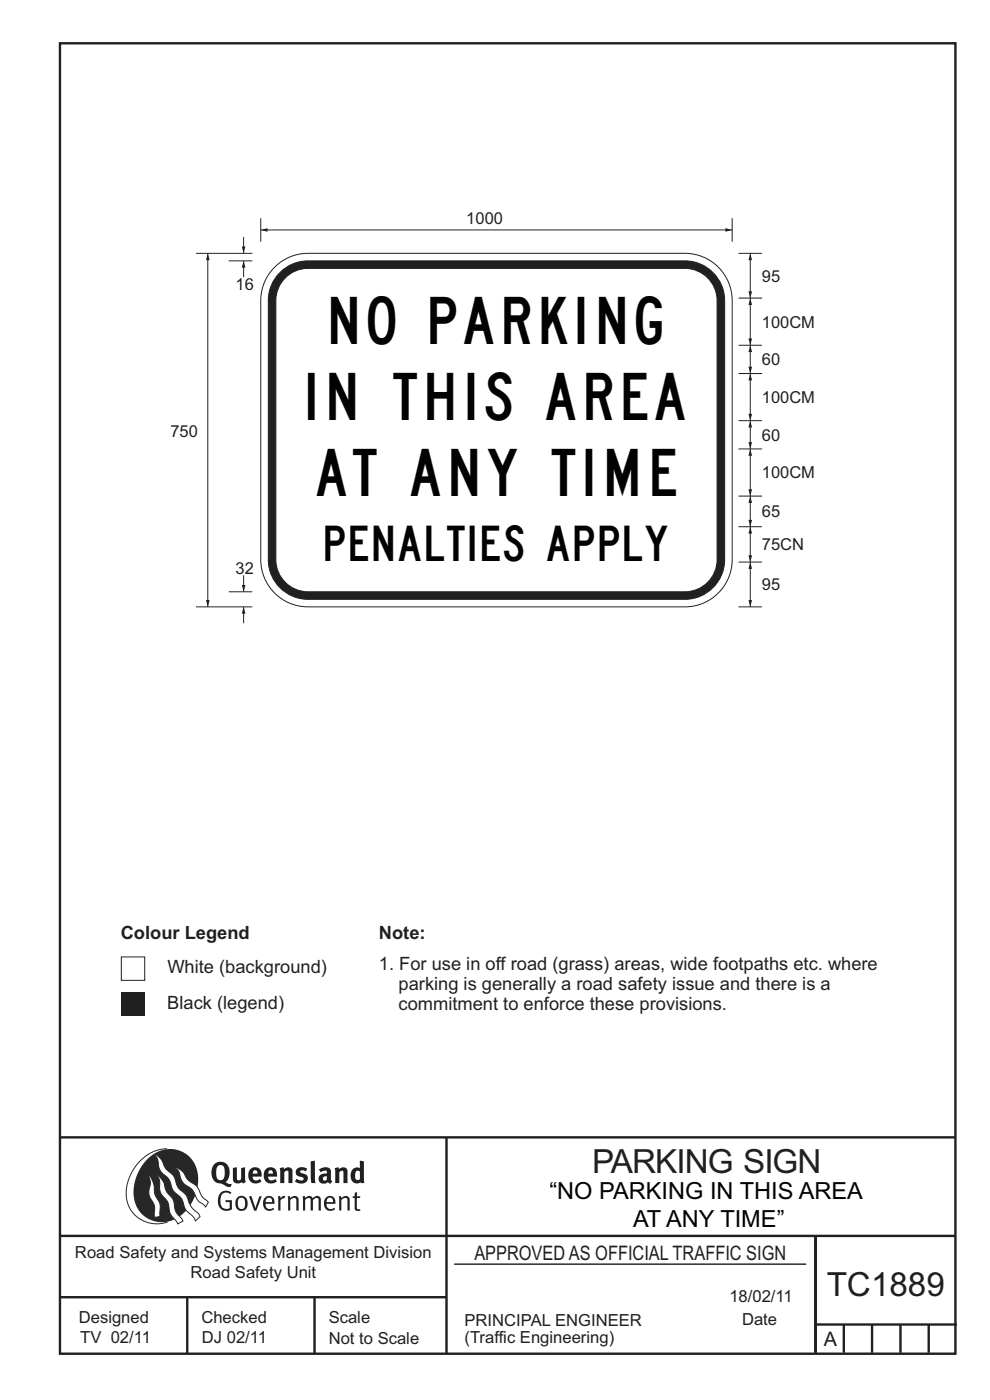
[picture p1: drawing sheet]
<svg xmlns="http://www.w3.org/2000/svg" width="210mm" height="297mm" viewBox="0 0 210 297" stroke-linecap="round" stroke-linejoin="round" font-family="sans-serif">
<g fill="none" stroke="#231f20" stroke-width=".51">
<path d="M12.7 9.2h190v278h-190zM12.7 241.3h190M94.7 241.4v45.8M12.7 275.2h82M12.7 262.2h190.1M39.7 275.2v12M66.7 275.2v12M173 262.1v24.9M173 281h30M179 281v6M185 281v6M191 281v6"/>
<path d="M197 281v6"/>
</g>
<path d="M96.4 268.2h74.6" fill="none" stroke="#231f20" stroke-width=".21"/>
<path d="M35.4 243.7a9.5 9.5 0 0 0-8.6 10.4 6.5 6.5 0 0 0 8.8 5.1" fill="none" stroke="#2a2723" stroke-width=".21"/>
<path d="M31.3 245.9a6.1 6.1 0 0 1 7.3-1.6 6.1 6.1 0 0 1 3.4 6.6 8.8 8.8 0 0 1-7.2 8.4 6.1 6.1 0 0 1-6.4-7.5 10.5 10.5 0 0 1 2.9-5.9z" fill-rule="evenodd" fill="#2a2723"/>
<g fill="#fff" stroke="#2a2723" stroke-width=".21">
<path d="M31.6 249.3l.3 .3 .6 1.2 .4 2.6 1 2 .1 2.7-1.2 .1-.1-2.4-.9-1.8-.2-.7 .3-2.4z" fill-rule="evenodd"/>
<path d="M37.2 247.7l.5 .1 .9 .6 1.3 1.9 1.9 1.5 1.1 2.1 1.3 1.2-.6 1-1.6-1.5-1.2-2.2-2-1.5-.5-.9-.4-1.5z" fill-rule="evenodd"/>
<path d="M32.8 244.9l.4 .1 .9 .8 1 2.1 1.7 1.5 1 2.5 1.6 1.6 1.2 2.5 1.6 1.6 .2 .5-.9 .9-.5-.9-1.6-1.5-1-2.4-1.7-1.7-.9-2.4-1.8-1.7-.3-.9-.3-1.6z" fill-rule="evenodd"/>
<path d="M33.4 249.4l.5 .3 .7 .9 .7 2.1 1.5 1.9 .5 2.5 1.5 1.8v.1l-1.1 .6-1.6-2.1-.6-2.5-1.4-1.9-.3-1v-1.6z" fill-rule="evenodd"/>
</g>
<g fill="#231f20">
<path d="M46.8 253.1l.5-.4 .7-.1 .6 .1 .5 .3-.2 .3-.9-.3-.8 .2-.3 .7-.1 1.1 .1 .6 .3 .5 .5 .3h.6l.4-.1v-1.3h-.8l-.1-.4h1.4v2l-.7 .2-.8 .1-.6-.3-.5-.4-.3-.8-.1-1 .2-.7z" fill-rule="evenodd"/>
<path d="M50.7 254.3l.7-.2 .5 .5 .1 1.2-.2 .4-.3 .2h-.5l-.4-.3-.2-1.1zM50.4 254l-.5 1.1 .3 1.2 .7 .5 1-.1 .4-.4 .2-.5v-.8l-.2-.7-.3-.4-.5-.2h-.6z" fill-rule="evenodd"/>
<path d="M52.8 253.8l.5-.1 .9 2.6 .8-2.5h.5l-1.1 3h-.5z" fill-rule="evenodd"/>
<path d="M56.6 254.2l.4-.1 .4 .1 .2 .3 .1 .5h-1.4zM56.2 254l-.4 1v.7l.3 .6 .4 .4 .5 .2 1.1-.3 .1-.1-.2-.3-.6 .3-.7-.2-.3-.2-.1-.6v-.1h1.9l-.2-1.2-.8-.5-.5 .1z" fill-rule="evenodd"/>
<path d="M58.9 253.8l.5-.1 .1 .5 .4-.4 .6-.1-.2 .5-.4 .1-.4 .3v2.2h-.5z" fill-rule="evenodd"/>
<path d="M61 253.8l.5-.1a.24 .24 0 0 0 .1 .4 .24 .24 0 0 0 .3-.2l.8-.2 .6 .5v2.6h-.4l-.1-2.3-.1-.3-.3-.1-.8 .5v2.2h-.5z" fill-rule="evenodd"/>
<path d="M64.2 253.8l.4-.1a.23 .23 0 0 0 .2 .4 .23 .23 0 0 0 .3-.2l.5-.2 .6 .2a.23 .23 0 0 0 .2 .2 .23 .23 0 0 0 .2-.1l.8-.3 .6 .4 .1 2.7h-.5v-2.3l-.1-.3-.3-.1-.8 .5v2.2h-.5v-2.3l-.1-.3-.3-.1-.8 .4v2.3h-.4z" fill-rule="evenodd"/>
<path d="M69.5 254.2l.5-.1 .4 .1 .3 .8h-1.4zM69.2 254l-.5 1 .1 .7 .2 .6 .4 .4 .4 .2 1.1-.3 .2-.1-.2-.3-.6 .3-.7-.2-.3-.4v-.5h1.9l-.2-1.2-.4-.3-.5-.2-.5 .1z" fill-rule="evenodd"/>
<path d="M71.8 253.8l.5-.1a.24 .24 0 0 0 .1 .4 .24 .24 0 0 0 .4-.2l.7-.2 .6 .5 .1 2.6h-.5v-2.3l-.1-.3-.3-.1-.9 .5v2.2h-.4z" fill-rule="evenodd"/>
<path d="M75.3 253l.5-.1-.1 .9h.8l-.2 .3h-.6v2.2l.2 .2h.5v.3l-.2 .1-.6-.1-.4-.3v-2.4h-.4v-.3h.4z" fill-rule="evenodd"/>
<path d="M46.2 247.4l.4-.2h.4l.6 .6v1.8l-.2 .5-.3 .2h-.8l-.3-.6-.1-1.5zM45.5 246.9l-.4 .7-.2 .8v1l.3 .9 .7 .6 1 .2 1.6 .7 .4-.1 .3-.5h-.6l-.8-.4 .7-1 .2-1.5a1.91 1.91 0 0 0-1.1-1.7 1.91 1.91 0 0 0-2.1 .3z" fill-rule="evenodd"/>
<path d="M49.4 247.8l.8-.2 .1 2.5 .1 .2 .3 .1 .5-.3v-2.3l.8-.2v2.6l.2 .5-.7 .3a.39 .39 0 0 0-.7 0h-.8l-.5-.4z" fill-rule="evenodd"/>
<path d="M53.8 248.4l.3-.1h.3l.2 .7h-1zM53.1 248l-.3 .5-.1 .8v.7l.4 .6 .5 .4 .6 .1 .7-.1 .6-.4-.4-.5-.4 .3h-.5l-.4-.2-.2-.3v-.3h1.9l-.1-1-.3-.6-1-.4-.5 .1z" fill-rule="evenodd"/>
<path d="M57.1 248.4l.2-.1h.4l.2 .7h-1zM56.4 248l-.3 .6-.2 .8 .2 .7 .3 .5 .5 .4 .6 .1 .6-.1 .6-.4-.3-.5-.6 .3h-.5l-.4-.6v-.2h1.9l-.1-1-.3-.6-.5-.3-.5-.1-.5 .1z" fill-rule="evenodd"/>
<path d="M59.3 247.8l.8-.2 .1 .4 1-.4 .7 .3 .1 .5v2.6h-.8v-2.3l-.3-.3-.6 .3v2.3h-.9z" fill-rule="evenodd"/>
<path d="M63 248l.9-.4 1.3 .3-.3 .6-.9-.2-.3 .2 .1 .3 1 .3 .4 .4v.8l-.4 .6-1.1 .2-1.1-.4 .3-.6 1 .3h.3l.2-.3-.1-.3-1-.3-.4-.3-.2-.6z" fill-rule="evenodd"/>
<path d="M68.6 249.7l.7-.2v.7l-.3 .3-.3-.1-.2-.3zM67.7 248.1l.3 .6 .8-.4 .5 .2a.35 .35 0 0 1 0 .5 .35 .35 0 0 1-.5 0l-1 .4-.2 .9 .2 .4 .3 .3h1.1a.49 .49 0 0 1 .8 .2l.5-.6-.3-.4v-1.7l-.2-.5-.4-.3-.6-.1z" fill-rule="evenodd"/>
<path d="M71 247.8l.8-.2 .1 .4 1-.4 .6 .3 .2 .5v2.6h-.8v-2.3l-.3-.3-.6 .3v2.3h-.9z" fill-rule="evenodd"/>
<path d="M75.6 248.5l.3-.1 .4 .2v1.5l-.3 .2-.4-.1-.2-.3v-.9zM76.3 246.2v1.3a.19 .19 0 0 1 0 .3 .19 .19 0 0 1-.3-.1l-.8 .1-.6 .5-.2 .9 .1 1 .3 .5 .6 .3h.6l.5-.2v.2h.8l-.1-4.6z" fill-rule="evenodd"/>
<path d="M65.9 246.4l.9-.2 .1 4.8h-.8l-.1-.3z" fill-rule="evenodd"/>
</g>
<path d="M25.7 203h5v5h-5z" fill-rule="evenodd" fill="#fff" stroke="#231f20" stroke-width=".21"/>
<path d="M25.7 210.6h5v5h-5z" fill-rule="evenodd" fill="#231f20"/>
<path d="M55.3 53.7h100v75h-100z" fill-rule="evenodd" fill="#fff" stroke="#fff" stroke-width=".33"/>
<path d="M57.8 57.1a10 10 0 0 1 7.5-3.4h80a10 10 0 0 1 10 10v55a10 10 0 0 1-10 10h-80a10 10 0 0 1-10-10v-55a10 10 0 0 1 2.5-6.6z" fill-rule="evenodd" fill="#fff" stroke="#231f20" stroke-width=".21"/>
<path d="M59.4 57.8a8.4 8.4 0 0 1 5.9-2.5h80a8.4 8.4 0 0 1 8.4 8.4v55a8.4 8.4 0 0 1-8.4 8.4h-80a8.4 8.4 0 0 1-8.4-8.4v-55a8.4 8.4 0 0 1 2.5-5.9z" fill-rule="evenodd" fill="#231f20" stroke="#231f20" stroke-width=".21"/>
<path d="M60.9 58.6a6.8 6.8 0 0 1 4.4-1.7h80a6.8 6.8 0 0 1 6.8 6.8v55a6.8 6.8 0 0 1-6.8 6.8h-80a6.8 6.8 0 0 1-6.8-6.8v-55a6.8 6.8 0 0 1 2.4-5.1z" fill-rule="evenodd" fill="#fff" stroke="#231f20" stroke-width=".21"/>
<path d="M44.1 53.7v75" fill="none" stroke="#231f20" stroke-width=".21"/>
<g fill="#231f20">
<path d="M43.7 127.3h.8l-.4 1.4z"/>
<path d="M44.1 53.8l.4 1.4h-.8z"/>
</g>
<path d="M51.7 50.3v3.4" fill="none" stroke="#231f20" stroke-width=".21"/>
<path d="M51.3 52.3h.8l-.4 1.4z" fill="#231f20"/>
<path d="M55.3 48.8h100" fill="none" stroke="#231f20" stroke-width=".21"/>
<g fill="#231f20">
<path d="M55.3 48.8l1.5-.4v.8z"/>
<path d="M153.9 48.4l1.4 .4-1.4 .4z"/>
</g>
<path d="M159.1 53.7v9.5" fill="none" stroke="#231f20" stroke-width=".21"/>
<g fill="#231f20">
<path d="M159.1 53.8l.4 1.4h-.7z"/>
<path d="M158.8 61.8h.7l-.4 1.4z"/>
</g>
<path d="M41.6 53.7h11.9M48.5 55.3h5M51.7 55.3v3.5M55.3 46.3v5M155.3 46.3v5M156.6 53.7h5.1M41.6 128.7h11.9M48.5 125.5h5" fill="none" stroke="#231f20" stroke-width=".21"/>
<path d="M51.7 55.4l.4 1.4h-.8z" fill="#231f20"/>
<path d="M51.7 128.7v3.5" fill="none" stroke="#231f20" stroke-width=".21"/>
<path d="M51.7 128.8l.4 1.4h-.8z" fill="#231f20"/>
<path d="M51.7 122.1v3.4" fill="none" stroke="#231f20" stroke-width=".21"/>
<path d="M51.3 124.1h.8l-.4 1.4z" fill="#231f20"/>
<path d="M156.6 79.2h5.1M156.6 73.2h5.1M156.6 63.2h5.1M159.1 63.2v10M156.6 95.2h5.1M156.6 89.2h5.1M156.6 119.2h5.1M156.6 111.7h5.1M156.6 105.2h5.1M156.6 128.7h5.1" fill="none" stroke="#231f20" stroke-width=".21"/>
<g fill="#231f20">
<path d="M158.8 71.8h.7l-.4 1.4z"/>
<path d="M159.1 63.3l.4 1.4h-.7z"/>
</g>
<path d="M159.1 73.2v6" fill="none" stroke="#231f20" stroke-width=".21"/>
<g fill="#231f20">
<path d="M159.1 73.3l.4 1.4h-.7z"/>
<path d="M158.8 77.8h.7l-.4 1.4z"/>
</g>
<path d="M159.1 79.2v10" fill="none" stroke="#231f20" stroke-width=".21"/>
<g fill="#231f20">
<path d="M158.8 87.8h.7l-.4 1.4z"/>
<path d="M159.1 79.3l.4 1.4h-.7z"/>
</g>
<path d="M159.1 89.2v6" fill="none" stroke="#231f20" stroke-width=".21"/>
<g fill="#231f20">
<path d="M159.1 89.3l.4 1.4h-.7z"/>
<path d="M158.8 93.8h.7l-.4 1.4z"/>
</g>
<path d="M159.1 95.2v10" fill="none" stroke="#231f20" stroke-width=".21"/>
<g fill="#231f20">
<path d="M158.8 103.8h.7l-.4 1.4z"/>
<path d="M159.1 95.3l.4 1.4h-.7z"/>
</g>
<path d="M159.1 105.2v6.5" fill="none" stroke="#231f20" stroke-width=".21"/>
<g fill="#231f20">
<path d="M159.1 105.3l.4 1.4h-.7z"/>
<path d="M158.8 110.3h.7l-.4 1.4z"/>
</g>
<path d="M159.1 111.7v7.5" fill="none" stroke="#231f20" stroke-width=".21"/>
<g fill="#231f20">
<path d="M158.8 117.8h.7l-.4 1.4z"/>
<path d="M159.1 111.8l.4 1.4h-.7z"/>
</g>
<path d="M159.1 119.2v9.5" fill="none" stroke="#231f20" stroke-width=".21"/>
<g fill="#231f20">
<path d="M159.1 119.3l.4 1.4h-.7z"/>
<path d="M158.8 127.3h.7l-.4 1.4z"/>
</g>
<g font-size="10" fill="#010202">
<text x="70.2" y="73.1">NO PARKING</text>
<text x="65.3" y="89.1">IN THIS AREA</text>
<text x="67.2" y="105.2">AT ANY TIME</text>
</g>
<text font-size="7.5" fill="#010202" x="69" y="119.1">PENALTIES APPLY</text>
<g font-size="7.1" fill="#231f20">
<text x="125.6" y="248.8">PARKING SIGN</text>
<text x="175.4" y="275">TC1889</text>
</g>
<g font-size="5" fill="#010202">
<text x="116.5" y="254.3">“NO PARKING IN THIS AREA</text>
<text x="134.3" y="260.3">AT ANY TIME”</text>
</g>
<g font-size="4.2" fill="#231f20">
<text x="100.6" y="267.2">APPROVED AS OFFICIAL TRAFFIC SIGN</text>
<text x="174.7" y="285.6">A</text>
</g>
<g font-size="3.9" fill="#231f20">
<text x="25.6" y="199.3">Colour Legend</text>
<text x="80.4" y="199.3">Note:</text>
<text x="35.5" y="206.5">White (background)</text>
<text x="80.4" y="205.7">1. For use in off road (grass) areas, wide footpaths etc. where</text>
<text x="35.5" y="214.1">Black (legend)</text>
<text x="84.5" y="210">parking is generally a road safety issue and there is a</text>
<text x="84.5" y="214.4">commitment to enforce these provisions.</text>
</g>
<g font-size="3.5" fill="#231f20">
<text x="98.9" y="47.6">1000</text>
<text x="161.6" y="59.7">95</text>
<text x="50" y="61.4">16</text>
<text x="161.6" y="69.5">100CM</text>
<text x="161.6" y="77.5">60</text>
<text x="161.6" y="85.5">100CM</text>
<text x="36.2" y="92.6">750</text>
<text x="161.6" y="93.5">60</text>
<text x="161.6" y="101.5">100CM</text>
<text x="161.6" y="109.7">65</text>
<text x="161.6" y="116.7">75CN</text>
<text x="50" y="121.7">32</text>
<text x="161.6" y="125.2">95</text>
<text x="15.9" y="266.8">Road Safety and Systems Management Division</text>
<text x="40.4" y="271.1">Road Safety Unit</text>
<text x="16.7" y="280.6">Designed</text>
<text x="42.7" y="280.6">Checked</text>
<text x="69.7" y="280.6">Scale</text>
<text x="98.5" y="281.3">PRINCIPAL ENGINEER</text>
<text x="154.7" y="276.2">18/02/11</text>
<text x="157.4" y="281.2">Date</text>
<text x="17" y="284.8">TV 02/11</text>
<text x="42.8" y="284.8">DJ 02/11</text>
<text x="69.7" y="285.2">Not to Scale</text>
<text x="98.5" y="284.8">(Traffic Engineering)</text>
</g>
</svg>
